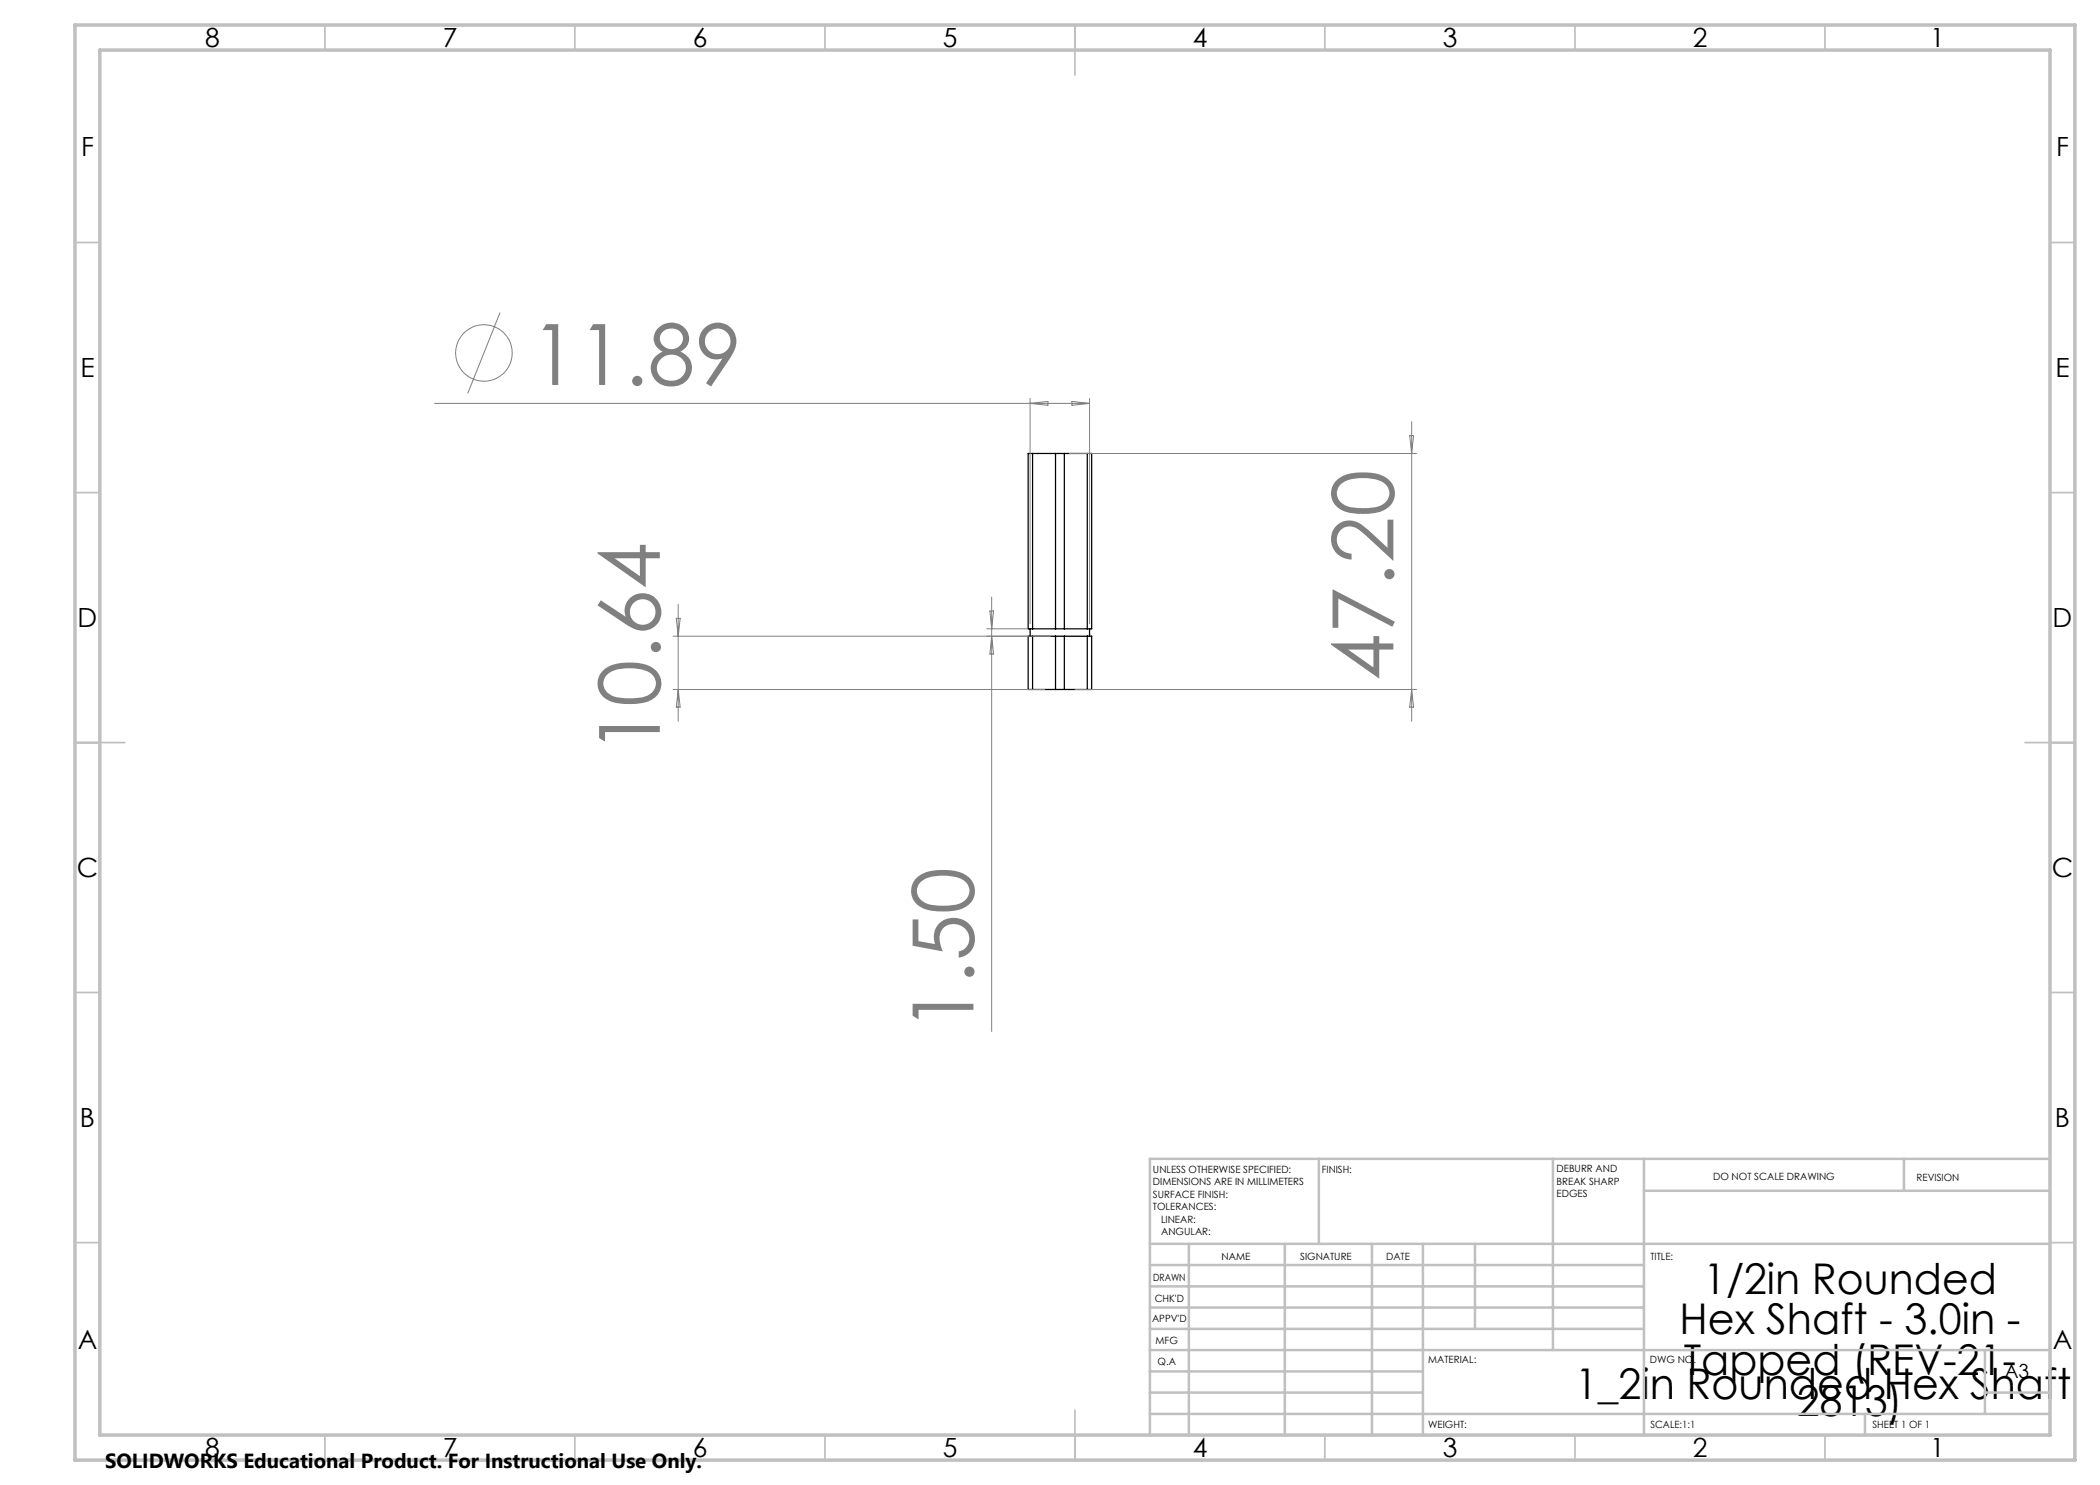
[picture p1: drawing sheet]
<svg xmlns="http://www.w3.org/2000/svg" width="420mm" height="297mm" viewBox="0 0 420 297" stroke-linecap="round" stroke-linejoin="round" font-family="sans-serif">
<g fill="none" stroke="#000" stroke-width=".25">
<path d="M206.5 90.7h-.9v35.1h.9M206.5 90.7h4.6M206.5 90.7v35.1M211.1 90.7h1.8M211.1 90.7v35.1M212.9 90.7v35.1M212.9 90.7h4.6M217.5 90.7h.8v35.1h-.8M217.5 90.7v35.1M206 125.8v1.4M206.5 127.2h-.9v10.7h.9M206.5 125.8h4.6"/>
<path d="M206.5 137.9h4.6M206.5 127.2h4.6M206.5 127.2v10.7M211.1 127.2h1.8M211.1 137.9h1.8M211.1 125.8h1.8M211.1 127.2v10.7M212.9 127.2v10.7M212.9 125.8h4.6M212.9 137.9h4.6M212.9 127.2h4.6M217.5 127.2h.8v10.7h-.8"/>
<path d="M217.5 127.2v10.7M217.9 125.8v1.4"/>
</g>
<g fill="none" stroke="#808080" stroke-width=".2">
<path d="M100 62.5l-6.4 16.2M206 79.7v45M217.9 79.7v45M86.9 80.7h131M206 80.7l3.6-.4v.8zM213.9 90.7h69.4M214.4 80.3l3.5 .4-3.5 .4zM281.9 87.1h.8l-.4 3.6zM282.3 84.3v59.9M198.3 119.4v86.9M134.6 137.9h74.4M134.6 127.2h75.5"/>
<path d="M135.3 123.7h.7l-.4 3.5zM135.6 137.9l.4 3.5h-.7zM135.6 120.9v23.3M197.3 125.8h8.2M198 122.2h.7l-.4 3.6zM198.3 127.2l.4 3.6h-.7zM215 137.9h68.3M282.3 137.9l.4 3.5h-.8z"/>
<circle cx="96.8" cy="70.6" r="5.6"/>
</g>
<g fill="none" stroke="#c0c0c0" stroke-width=".35">
<path d="M65 5v5M115 5v5M165 5v5M215 5v10M265 5v5M315 5v5M365 5v5M15 48.5h5M410 48.5h5M15 98.5h5M410 98.5h5M15 148.5h10"/>
<path d="M405 148.5h10M15 198.5h5M410 198.5h5M15 248.5h5M410 248.5h5M65 287v5M115 287v5M165 287v5M215 282v10M265 287v5M315 287v5M365 287v5"/>
</g>
<g fill="none" stroke="#c0c0c0" stroke-width=".5">
<path d="M263.8 231.8v17M310.6 231.8v38.2M328.8 231.8v55.2M328.8 238.2h81.2M380.8 231.8v6.4M410 231.8h-180v55.2M230 248.8h180M230 257.3h98.8M230 253h98.8M237.8 248.8v38.2M257 248.8v38.2M274.4 248.8v38.2"/>
<path d="M284.6 248.8v38.2M295 248.8v17M230 265.8h98.8M230 261.5h98.8M230 278.5h54.6M230 274.3h54.6M230 270h180M397 278.5h13M397 270v12.8M230 282.8h180M373 282.8v4.2"/>
</g>
<path d="M15 5h400v287h-400zM20 10h390v277h-390z" fill="none" stroke="#c0c0c0" stroke-width=".7"/>
<g font-size="16.9" fill="#808080">
<text x="106.1" y="77">11.89</text>
<text x="278.7" y="136.2" transform="rotate(-90 278.7 136.2)">47.20</text>
<text x="132" y="150.7" transform="rotate(-90 132 150.7)">10.64</text>
<text x="194.7" y="206.3" transform="rotate(-90 194.7 206.3)">1.50</text>
</g>
<g font-size="8.5">
<text x="340.7" y="258.8">1/2in Rounded</text>
<text x="335.9" y="266.9">Hex Shaft - 3.0in -</text>
<text x="336.7" y="275">Tapped (REV-21-</text>
<text x="315" y="279.7">1_2in Rounded Hex Shaft</text>
<text x="359.5" y="283.1">2813)</text>
</g>
<g font-size="5.3">
<text x="41" y="9.5">8</text>
<text x="88.5" y="9.5">7</text>
<text x="138.5" y="9.5">6</text>
<text x="188.5" y="9.5">5</text>
<text x="238.5" y="9.5">4</text>
<text x="288.5" y="9.5">3</text>
<text x="338.5" y="9.5">2</text>
<text x="386" y="9.5">1</text>
<text x="16.2" y="31.2">F</text>
<text x="411.2" y="31.2">F</text>
<text x="16.1" y="75.5">E</text>
<text x="411.1" y="75.5">E</text>
<text x="15.5" y="125.5">D</text>
<text x="410.5" y="125.5">D</text>
<text x="15.4" y="175.5">C</text>
<text x="410.4" y="175.5">C</text>
<text x="16" y="225.5">B</text>
<text x="411" y="225.5">B</text>
<text x="15.5" y="269.7">A</text>
<text x="410.5" y="269.7">A</text>
<text x="41" y="291.5">8</text>
<text x="88.5" y="291.5">7</text>
<text x="138.5" y="291.5">6</text>
<text x="188.5" y="291.5">5</text>
<text x="238.5" y="291.5">4</text>
<text x="288.5" y="291.5">3</text>
<text x="338.5" y="291.5">2</text>
<text x="386" y="291.5">1</text>
</g>
<text font-size="4.1" x="21" y="293.7">SOLIDWORKS Educational Product. For Instructional Use Only.</text>
<text font-size="3.9" x="400.9" y="275.5">A3</text>
<g font-size="2">
<text x="230.6" y="234.6">UNLESS OTHERWISE SPECIFIED:</text>
<text x="230.6" y="237.1">DIMENSIONS ARE IN MILLIMETERS</text>
<text x="230.6" y="239.6">SURFACE FINISH:</text>
<text x="264.4" y="234.6">FINISH:</text>
<text x="311.3" y="234.5">DEBURR AND</text>
<text x="311.3" y="237">BREAK SHARP</text>
<text x="311.3" y="239.5">EDGES</text>
<text x="342.6" y="236">DO NOT SCALE DRAWING</text>
<text x="383.3" y="236.2">REVISION</text>
<text x="230.6" y="242.1">TOLERANCES:</text>
<text x="232.2" y="244.6">LINEAR:</text>
<text x="232.2" y="247.1">ANGULAR:</text>
<text x="244.3" y="252">NAME</text>
<text x="260" y="251.9">SIGNATURE</text>
<text x="277.2" y="251.9">DATE</text>
<text x="330.1" y="251.9">TITLE:</text>
<text x="230.6" y="256.1">DRAWN</text>
<text x="230.9" y="260.3">CHK'D</text>
<text x="230.4" y="264.4">APPV'D</text>
<text x="231.1" y="268.8">MFG</text>
<text x="231.5" y="273">Q.A</text>
<text x="285.6" y="272.5">MATERIAL:</text>
<text x="330" y="272.5">DWG NO.</text>
<text x="285.6" y="285.5">WEIGHT:</text>
<text x="330.1" y="285.6">SCALE:1:1</text>
<text x="374.5" y="285.6">SHEET 1 OF 1</text>
</g>
</svg>
